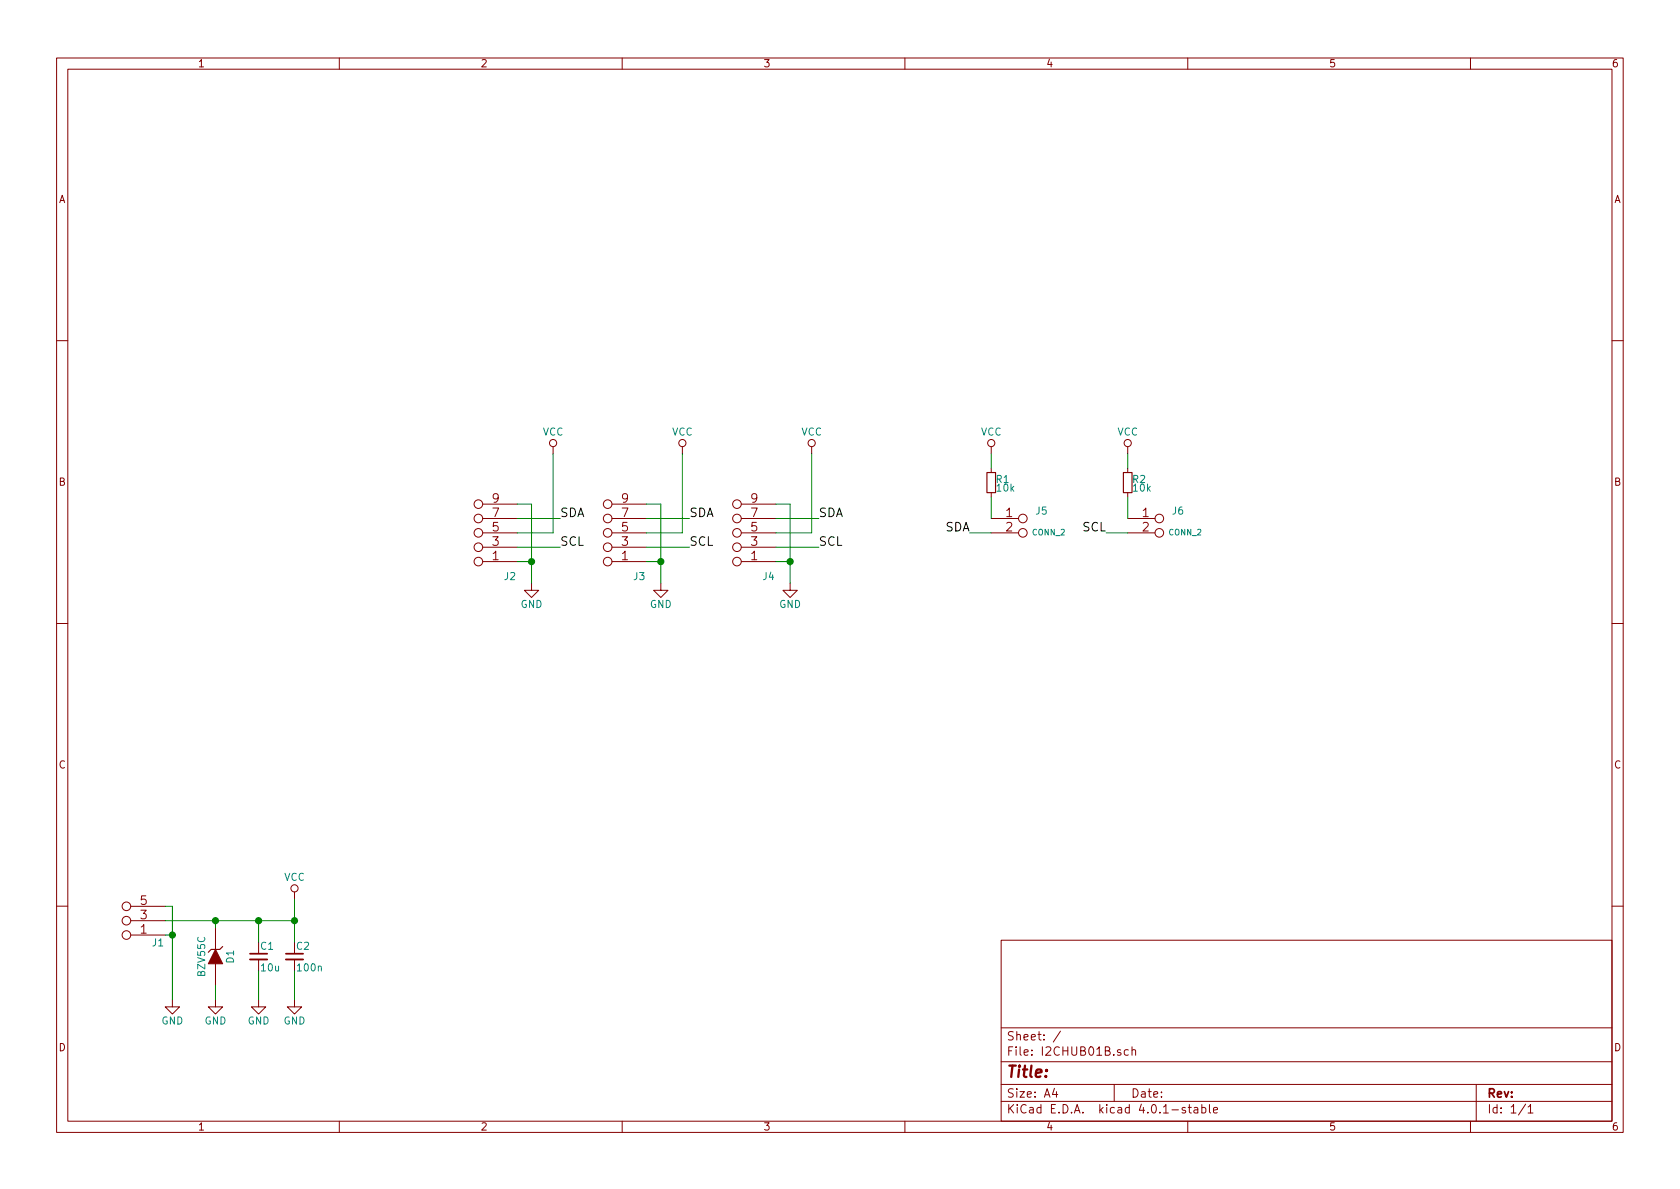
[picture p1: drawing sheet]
<svg xmlns="http://www.w3.org/2000/svg" width="297mm" height="210mm" viewBox="0 0 297 210" stroke-linecap="round" stroke-linejoin="round" font-family="sans-serif">
<g fill="none" stroke="#840000" stroke-width=".18">
<path d="M10 10.3h277v189.9h-277zM12 12.2h273v186.1h-273zM60 10.3v1.9M110 10.3v1.9M160 10.3v1.9M210 10.3v1.9M260 10.3v1.9M10 60.2h2M97.8 79v1.3M120.6 79v1.3M143.5 79v1.3M175.3 79v1.3"/>
<path d="M199.4 79v1.3M285 60.2h2M85.3 99.3h6.1M85.3 96.8h6.1M85.3 94.2h6.1M85.3 91.7h6.1M85.3 89.1h6.1M108.2 99.3h6.1M108.2 96.8h6.1M108.2 94.2h6.1M108.2 91.7h6.1M108.2 89.1h6.1"/>
<path d="M131.1 99.3h6.1M131.1 96.8h6.1M131.1 94.2h6.1M131.1 91.7h6.1M131.1 89.1h6.1M175.3 94.2h4.8M175.3 91.7h4.8M175.3 82.8v.8M175.3 87.1v.8M199.4 94.2h4.8M199.4 91.7h4.8M199.4 82.8v.8"/>
<path d="M199.4 87.1v.8M10 110.3h2M94 103.1v1.3h1.2l-1.2 1.3-1.3-1.3h1.3M116.8 103.1v1.3h1.3l-1.3 1.3-1.2-1.3h1.2M139.7 103.1v1.3h1.3l-1.3 1.3-1.3-1.3h1.3M285 110.3h2M52.1 157.7v1.3M10 160.2h2M23.1 165.3h6.1M23.1 162.8h6.1M23.1 160.3h6.1M30.5 176.8v1.2h1.2l-1.2 1.3-1.3-1.3h1.3"/>
<path d="M38.1 176.8v1.2h1.3l-1.3 1.3-1.3-1.3h1.3M38.1 164.1v3.8M38.1 170.4v3.8M45.7 176.8v1.2h1.3l-1.3 1.3-1.3-1.3h1.3M45.7 169.7v2M52.1 176.8v1.2h1.2l-1.2 1.3-1.3-1.3h1.3M52.1 169.7v2M177 166.3h108v32h-108zM285 160.2h2M60 198.3v1.9M110 198.3v1.9M160 198.3v1.9"/>
<path d="M177 194.8h108M177 191.8h108M177 187.8h108M177 181.8h108M186.4 192.5l-.3 1h.9M186.8 193v1M187.5 182.3l-1.3 2M197 191.8v3M199.5 185.7l-.4-.1-.3 .3 .1 .6 .2 .1 .4-.1M200.2 185.7l.2-.1 .3 .1 .1 .9M200.2 185.1v1.5M209.6 195.9a.37 .37 0 0 0-.6 .1l.1 .3 .5 .1 .1 .1-.3 .3-.4-.1"/>
<path d="M210 198.3v1.9M210.1 195.8h.5M210.3 195.3v1.3l.3 .2M211.2 195.9h.5l.1 .9M211.8 196.2l-.5 .1-.2 .2 .2 .3 .5-.1M212.5 195.9l.4-.1 .3 .3-.1 .6h-.6M212.5 195.3v1.5M213.8 195.3v1.3l.2 .2M214.6 196.3l.7-.1-.1-.3-.4-.1-.2 .2v.7h.6M260 198.3v1.9M261 191.8v6.5M269.7 195.2l-1.2 2"/>
<path d="M270.2 195.8l.4-.5v1.5M270.2 196.8h.8"/>
<circle cx="97.8" cy="78.4" r=".63"/>
<circle cx="120.6" cy="78.4" r=".63"/>
<circle cx="143.5" cy="78.4" r=".63"/>
<circle cx="175.3" cy="78.4" r=".63"/>
<circle cx="199.4" cy="78.4" r=".63"/>
<circle cx="84.6" cy="94.2" r=".76"/>
<circle cx="84.6" cy="99.3" r=".76"/>
<circle cx="84.6" cy="91.7" r=".76"/>
<circle cx="84.6" cy="89.1" r=".76"/>
<circle cx="84.6" cy="96.8" r=".76"/>
<circle cx="107.4" cy="96.8" r=".76"/>
<circle cx="107.4" cy="89.1" r=".76"/>
<circle cx="107.4" cy="94.2" r=".76"/>
<circle cx="107.4" cy="99.3" r=".76"/>
<circle cx="107.4" cy="91.7" r=".76"/>
<circle cx="130.3" cy="91.7" r=".76"/>
<circle cx="130.3" cy="89.1" r=".76"/>
<circle cx="130.3" cy="94.2" r=".76"/>
<circle cx="130.3" cy="99.3" r=".76"/>
<circle cx="130.3" cy="96.8" r=".76"/>
<circle cx="180.8" cy="91.7" r=".76"/>
<circle cx="180.8" cy="94.2" r=".76"/>
<circle cx="205" cy="91.7" r=".76"/>
<circle cx="205" cy="94.2" r=".76"/>
<circle cx="52.1" cy="157.1" r=".63"/>
<circle cx="22.4" cy="165.3" r=".76"/>
<circle cx="22.4" cy="160.3" r=".76"/>
<circle cx="22.4" cy="162.8" r=".76"/>
</g>
<path d="M174.5 83.6h1.5v3.5h-1.5zM198.6 83.6h1.6v3.5h-1.6zM39.4 167.4l-.5 .5h-1.6l-.5 .5" fill="none" stroke="#840000" stroke-width=".2"/>
<path d="M38.1 167.9l1.3 2.5h-2.6z" fill="#840000" stroke="#840000" stroke-width=".18"/>
<path d="M44.2 169.7h3M50.5 169.7h3.1" fill="none" stroke="#840000" stroke-width=".33"/>
<path d="M44.2 168.7h3M50.5 168.7h3.1" fill="none" stroke="#840000" stroke-width=".3"/>
<g fill="none" stroke="#008400" stroke-width=".18">
<path d="M91.4 89.1h2.6v14M91.4 99.3h2.6M91.4 91.7h7.7M91.4 96.8h7.7M97.8 80.3v13.9h-6.4M114.3 89.1h2.5v14M114.3 99.3h2.5M114.3 91.7h7.6M114.3 96.8h7.6M120.6 80.3v13.9h-6.3M137.2 89.1h2.5v14M137.2 99.3h2.5"/>
<path d="M137.2 91.7h7.6M137.2 96.8h7.6M143.5 80.3v13.9h-6.3M171.4 94.2h3.9M175.3 80.3v2.5M175.3 87.9v3.8M195.6 94.2h3.8M199.4 80.3v2.5M199.4 87.9v3.8M52.1 159v7.6M29.2 160.3h1.3v16.5M29.2 165.3h1.3"/>
<path d="M29.2 162.8h22.9M38.1 162.8v1.3M38.1 174.2v2.6M45.7 162.8v3.8M45.7 171.7v5.1M52.1 171.7v5.1"/>
</g>
<g fill="#008400" stroke="#008400" stroke-width=".25">
<circle cx="94" cy="99.3" r=".51"/>
<circle cx="116.8" cy="99.3" r=".51"/>
<circle cx="139.7" cy="99.3" r=".51"/>
<circle cx="30.5" cy="165.3" r=".51"/>
<circle cx="38.1" cy="162.8" r=".51"/>
<circle cx="45.7" cy="162.8" r=".51"/>
<circle cx="52.1" cy="162.8" r=".51"/>
</g>
<text font-size="2.8" fill="#840000" x="178" y="190.5">Title:</text>
<g font-size="2.1" fill="#840000">
<text x="87" y="88.9">9</text>
<text x="109.9" y="88.9">9</text>
<text x="132.8" y="88.9">9</text>
<text x="87" y="94">5</text>
<text x="87" y="91.4">7</text>
<text x="109.9" y="94">5</text>
<text x="109.9" y="91.4">7</text>
<text x="132.8" y="94">5</text>
<text x="132.8" y="91.4">7</text>
<text x="177.9" y="91.4">1</text>
<text x="177.9" y="94">2</text>
<text x="202" y="91.4">1</text>
<text x="202" y="94">2</text>
<text x="87" y="99.1">1</text>
<text x="87" y="96.5">3</text>
<text x="109.9" y="99.1">1</text>
<text x="109.9" y="96.5">3</text>
<text x="132.8" y="99.1">1</text>
<text x="132.8" y="96.5">3</text>
<text x="24.8" y="160">5</text>
<text x="24.8" y="165.1">1</text>
<text x="24.8" y="162.6">3</text>
<text x="178" y="184">Sheet: /</text>
<text x="178" y="186.7">File: I2CHUB01B.sch</text>
<text x="178" y="196.9">KiCad E.D.A. kicad 4.0.1-stable</text>
<text x="178" y="194.1">Size: A4</text>
<text x="200" y="194.1">Date:</text>
<text x="263" y="194.1">Rev:</text>
<text x="263" y="196.9">Id: 1/1</text>
</g>
<g font-size="2.1">
<text x="99.1" y="91.4">SDA</text>
<text x="121.9" y="91.4">SDA</text>
<text x="144.8" y="91.4">SDA</text>
<text x="167" y="94">SDA</text>
<text x="191.3" y="94">SCL</text>
<text x="99.1" y="96.5">SCL</text>
<text x="121.9" y="96.5">SCL</text>
<text x="144.8" y="96.5">SCL</text>
</g>
<g font-size="1.8" fill="#840000">
<text x="35" y="11.9">1</text>
<text x="85" y="11.9">2</text>
<text x="135" y="11.9">3</text>
<text x="185" y="11.9">4</text>
<text x="235" y="11.9">5</text>
<text x="285" y="11.9">6</text>
<text x="10.4" y="35.9">A</text>
<text x="285.4" y="35.9">A</text>
<text x="10.4" y="85.9">B</text>
<text x="285.4" y="85.9">B</text>
<text x="10.4" y="135.9">C</text>
<text x="285.4" y="135.9">C</text>
<text x="10.4" y="185.9">D</text>
<text x="285.4" y="185.9">D</text>
<text x="35" y="199.9">1</text>
<text x="85" y="199.9">2</text>
<text x="135" y="199.9">3</text>
<text x="185" y="199.9">4</text>
<text x="235" y="199.9">5</text>
<text x="285" y="199.9">6</text>
</g>
<g font-size="1.8" fill="#008484">
<text x="95.9" y="77">VCC</text>
<text x="118.8" y="77">VCC</text>
<text x="141.7" y="77">VCC</text>
<text x="173.4" y="77">VCC</text>
<text x="197.5" y="77">VCC</text>
<text x="176.1" y="85.4">R1</text>
<text x="176.3" y="86.9">10k</text>
<text x="200.3" y="85.4">R2</text>
<text x="200.4" y="86.9">10k</text>
<text x="183.2" y="91">J5</text>
<text x="207.3" y="91">J6</text>
<text x="89.2" y="102.6">J2</text>
<text x="92" y="107.5">GND</text>
<text x="112.1" y="102.6">J3</text>
<text x="114.9" y="107.5">GND</text>
<text x="134.9" y="102.6">J4</text>
<text x="137.7" y="107.5">GND</text>
<text x="50.2" y="155.7">VCC</text>
<text x="27" y="167.3">J1</text>
<text x="46.1" y="167.9">C1</text>
<text x="52.5" y="167.9">C2</text>
<text x="36.3" y="172.5" transform="rotate(-90 36.3 172.5)">BZV55C</text>
<text x="41.4" y="170.3" transform="rotate(-90 41.4 170.3)">D1</text>
<text x="46.2" y="171.7">10u</text>
<text x="52.7" y="171.7">100n</text>
<text x="28.5" y="181.1">GND</text>
<text x="36.1" y="181.1">GND</text>
<text x="43.8" y="181.1">GND</text>
<text x="50.1" y="181.1">GND</text>
</g>
<g font-size="1.4" fill="#008484">
<text x="182.5" y="94.7">CONN_2</text>
<text x="206.7" y="94.7">CONN_2</text>
</g>
</svg>
